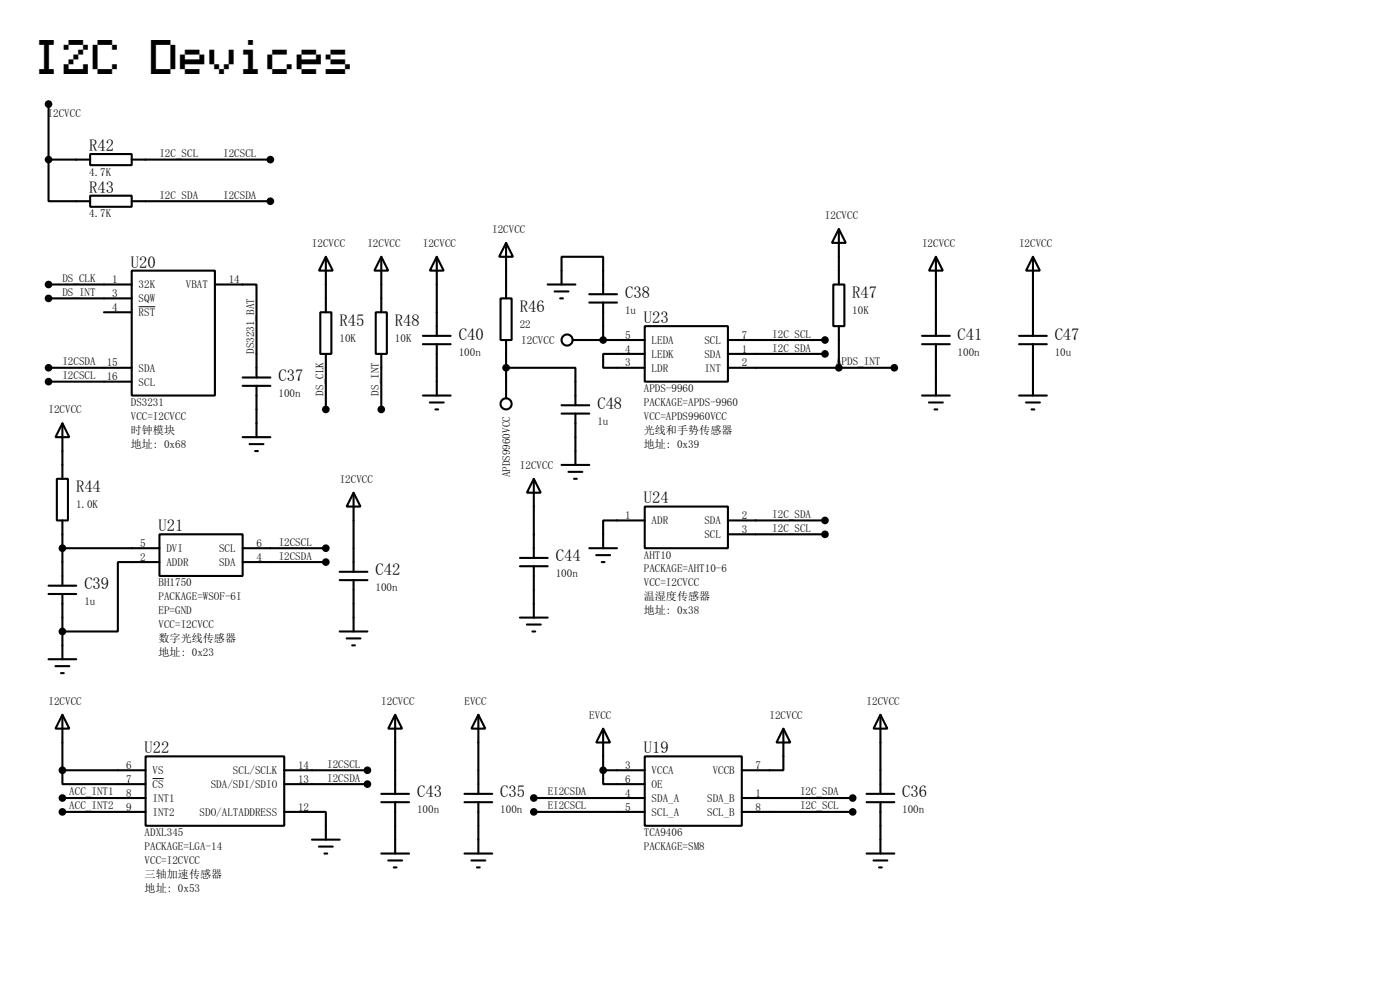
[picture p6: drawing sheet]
<svg xmlns="http://www.w3.org/2000/svg" width="256mm" height="180mm" viewBox="0 0 256 180" stroke-linecap="round" stroke-linejoin="round" font-family="sans-serif">
<g fill="none" stroke="#000" stroke-width=".38">
<path d="M8.9 19v10.2M8.9 29.2v7.6h7.6M8.9 29.2h7.6M16.5 28.2h7.6v2h-7.6zM16.5 35.8h7.6v2h-7.6zM24.1 29.2h25.4M24.1 36.8h25.4M8.9 52.1h15.2M8.9 54.6h15.2M19 57.1h5.1M24.1 49.5h15.3v22.9h-15.3zM39.4 52.1h7.6v17"/>
<path d="M58.7 57.1h2v7.7h-2zM59.7 47l1.3 2.5h-2.6zM59.7 47v10.1M68.8 57.1h2.1v7.7h-2.1zM69.8 47l1.3 2.5h-2.5zM69.8 47v10.1M80 47l1.3 2.5h-2.6zM80 47v14.5M91.7 54.6h2v7.6h-2zM92.7 44.4l1.3 2.6h-2.6zM92.7 44.4v10.2M100.3 52.1h5.1"/>
<path d="M101.6 53.3h2.5M102.6 54.6h.5M102.9 52.1v-5.1h7.6v6.8M107.9 53.8h5.1M107.9 55.4h5.1M110.5 55.4v6.8M118.1 59.7h15.2v10.1h-15.2zM152.7 52.1h2v7.6h-2zM153.7 41.9l1.2 2.5h-2.5zM153.7 41.9v10.2M153.7 59.7v7.6M171.4 47l1.3 2.5h-2.5z"/>
<path d="M171.4 47v14.5M189.2 47l1.3 2.5h-2.5zM189.2 47v14.5M8.9 67.3h15.2M8.9 69.8h15.2M11.4 77.5l1.3 2.5h-2.5zM11.4 77.5v10.1M44.4 70.6h5.1M44.4 69.1h5.1M47 70.6v9.4M59.7 64.8v10.1M69.8 64.8v10.1"/>
<path d="M77.5 63h5M77.5 61.5h5M77.5 72.4h5M78.7 73.7h2.6M79.8 74.9h.5M80 63v9.4M92.7 67.3h12.7v6.9M92.7 62.2v10.7M102.9 74.2h5M102.9 75.7h5M104.9 62.2h13.2M105.4 75.7v9.4"/>
<path d="M118.1 64.8h-7.6v2.5h7.6M133.3 67.3h30.5M133.3 62.2h17.8M133.3 64.8h17.8M168.9 63h5.1M168.9 61.5h5.1M168.9 72.4h5.1M170.2 73.7h2.5M171.2 74.9h.5M171.4 63v9.4M186.7 63h5.1M186.7 61.5h5.1"/>
<path d="M186.7 72.4h5.1M188 73.7h2.5M189 74.9h.5M189.2 63v9.4M10.4 87.6h2v7.6h-2zM11.4 95.2v12M29.2 97.8h15.2v7.6h-15.2zM44.4 80h5.1M45.7 81.3h2.6M46.7 82.5h.5M64.8 90.2l1.2 2.5h-2.5zM64.8 90.2v14.4"/>
<path d="M97.8 87.6l1.3 2.6h-2.6zM97.8 87.6v14.5M102.9 85.1h5M104.1 86.4h2.6M105.2 87.6h.5M118.1 92.7h15.2v7.6h-15.2zM118.1 95.2h-7.6v5.1M133.3 95.2h17.8M133.3 97.8h17.8M8.9 107.2h5.1M8.9 108.7h5.1M11.4 108.7v11.9"/>
<path d="M11.4 100.3h17.8M29.2 102.9h-7.6v12.7h-10.2M44.4 100.3h15.3M44.4 102.9h15.3M62.2 106.2h5.1M62.2 104.6h5.1M62.2 115.6h5.1M63.5 116.8h2.5M64.5 118.1h.5M64.8 106.2v9.4M95.2 103.6h5.1M95.2 102.1h5.1"/>
<path d="M95.2 113h5.1M96.5 114.3h2.6M97.5 115.6h.5M97.8 103.6v9.4M107.9 100.3h5.1M109.2 101.6h2.6M110.2 102.9h.5M8.9 120.6h5.1M10.2 121.9h2.5M11.2 123.2h.5M11.4 130.8l1.3 2.5h-2.5zM11.4 130.8v10.2"/>
<path d="M26.7 138.4h25.4v12.7h-25.4zM72.4 130.8l1.3 2.5h-2.6zM72.4 130.8v14.5M87.6 130.8l1.3 2.5h-2.5zM87.6 130.8v14.5M110.5 133.3l1.3 2.6h-2.6zM110.5 133.3v7.7M118.1 138.4h17.8v12.7h-17.8zM143.5 133.3l1.3 2.6h-2.6zM143.5 133.3v7.7h-7.6M161.3 130.8l1.3 2.5h-2.6zM161.3 130.8v14.5"/>
<path d="M11.4 141v2.5h15.3M11.4 141h15.3M11.4 146h15.3M11.4 148.6h15.3M52.1 148.6h7.6v5.1M52.1 141h15.2M52.1 143.5h15.2M57.1 153.7h5.1M58.4 154.9h2.6M59.4 156.2h.5M69.8 156.2h5.1M69.8 146.8h5.1"/>
<path d="M69.8 145.3h5.1M71.1 157.5h2.6M72.1 158.7h.5M72.4 146.8v9.4M85.1 156.2h5.1M85.1 146.8h5.1M85.1 145.3h5.1M86.4 157.5h2.5M87.4 158.7h.5M87.6 146.8v9.4M97.8 146h20.3M97.8 148.6h20.3"/>
<path d="M110.5 141v2.5h7.6M110.5 141h7.6M135.9 146h20.3M135.9 148.6h20.3M158.7 156.2h5.1M158.7 146.8h5.1M158.7 145.3h5.1M160 157.5h2.6M161 158.7h.5M161.3 146.8v9.4"/>
<circle cx="92.7" cy="73.9" r="1.02"/>
<circle cx="103.9" cy="62.2" r="1.02"/>
</g>
<path d="M25.4 56.1h3M27.9 142.5h2.1" fill="none" stroke="#000" stroke-width=".18"/>
<g fill="#000" stroke="#000" stroke-width=".38">
<circle cx="8.9" cy="19" r=".51"/>
<circle cx="8.9" cy="29.2" r=".51"/>
<circle cx="49.5" cy="36.8" r=".51"/>
<circle cx="49.5" cy="29.2" r=".51"/>
<circle cx="8.9" cy="52.1" r=".51"/>
<circle cx="8.9" cy="54.6" r=".51"/>
<circle cx="8.9" cy="69.8" r=".51"/>
<circle cx="8.9" cy="67.3" r=".51"/>
<circle cx="59.7" cy="74.9" r=".51"/>
<circle cx="69.8" cy="74.9" r=".51"/>
<circle cx="92.7" cy="67.3" r=".51"/>
<circle cx="110.5" cy="62.2" r=".51"/>
<circle cx="151.1" cy="62.2" r=".51"/>
<circle cx="151.1" cy="64.8" r=".51"/>
<circle cx="153.7" cy="67.3" r=".51"/>
<circle cx="163.8" cy="67.3" r=".51"/>
<circle cx="151.1" cy="95.2" r=".51"/>
<circle cx="151.1" cy="97.8" r=".51"/>
<circle cx="11.4" cy="115.6" r=".51"/>
<circle cx="11.4" cy="100.3" r=".51"/>
<circle cx="59.7" cy="100.3" r=".51"/>
<circle cx="59.7" cy="102.9" r=".51"/>
<circle cx="11.4" cy="141" r=".51"/>
<circle cx="11.4" cy="146" r=".51"/>
<circle cx="11.4" cy="148.6" r=".51"/>
<circle cx="67.3" cy="141" r=".51"/>
<circle cx="67.3" cy="143.5" r=".51"/>
<circle cx="97.8" cy="146" r=".51"/>
<circle cx="97.8" cy="148.6" r=".51"/>
<circle cx="110.5" cy="141" r=".51"/>
<circle cx="156.2" cy="148.6" r=".51"/>
<circle cx="156.2" cy="146" r=".51"/>
</g>
<g font-size="7.1">
<text x="6.3" y="13.5">I2C</text>
<text x="27.7" y="13.5">Devices</text>
</g>
<g font-size="3">
<text x="16.3" y="27.6">R42</text>
<text x="16.3" y="35.3">R43</text>
<text x="24" y="49">U20</text>
<text x="62.2" y="59.6">R45</text>
<text x="72.3" y="59.6">R48</text>
<text x="95.2" y="57.1">R46</text>
<text x="114.5" y="54.5">C38</text>
<text x="117.9" y="59.1">U23</text>
<text x="156.1" y="54.5">R47</text>
<text x="84" y="62.1">C40</text>
<text x="175.4" y="62.1">C41</text>
<text x="193.2" y="62.1">C47</text>
<text x="51" y="69.8">C37</text>
<text x="109.4" y="74.8">C48</text>
<text x="13.9" y="90.1">R44</text>
<text x="117.9" y="92.1">U24</text>
<text x="29" y="97.2">U21</text>
<text x="15.5" y="107.8">C39</text>
<text x="68.8" y="105.3">C42</text>
<text x="101.8" y="102.7">C44</text>
<text x="26.5" y="137.8">U22</text>
<text x="117.9" y="137.8">U19</text>
<text x="76.4" y="145.9">C43</text>
<text x="91.7" y="145.9">C35</text>
<text x="165.3" y="145.9">C36</text>
</g>
<g font-size="2">
<text x="8.7" y="21.3">I2CVCC</text>
<text x="29.2" y="28.8">I2C_SCL</text>
<text x="40.9" y="28.8">I2CSCL</text>
<text x="16.3" y="32.2">4.7K</text>
<text x="16.3" y="39.8">4.7K</text>
<text x="29.2" y="36.4">I2C_SDA</text>
<text x="40.9" y="36.4">I2CSDA</text>
<text x="151.1" y="40.1">I2CVCC</text>
<text x="57.1" y="45.2">I2CVCC</text>
<text x="67.3" y="45.2">I2CVCC</text>
<text x="77.5" y="45.2">I2CVCC</text>
<text x="90.2" y="42.6">I2CVCC</text>
<text x="168.9" y="45.2">I2CVCC</text>
<text x="186.7" y="45.2">I2CVCC</text>
<text x="11.4" y="51.6">DS_CLK</text>
<text x="20.6" y="51.8">1</text>
<text x="25.4" y="52.8">32K</text>
<text x="34" y="52.8">VBAT</text>
<text x="41.9" y="51.8">14</text>
<text x="11.4" y="54.2">DS_INT</text>
<text x="20.6" y="54.4">3</text>
<text x="20.6" y="56.9">4</text>
<text x="25.4" y="55.3">SQW</text>
<text x="25.4" y="57.9">RST</text>
<text x="95.2" y="60">22</text>
<text x="114.5" y="57.4">1u</text>
<text x="156.1" y="57.4">10K</text>
<text x="46.6" y="64.8" transform="rotate(-90 46.6 64.8)">DS3231_BAT</text>
<text x="62.2" y="62.5">10K</text>
<text x="72.3" y="62.5">10K</text>
<text x="84" y="65.1">100n</text>
<text x="95.5" y="62.9">I2CVCC</text>
<text x="114.6" y="62">5</text>
<text x="114.6" y="64.5">4</text>
<text x="119.4" y="62.9">LEDA</text>
<text x="119.4" y="65.5">LEDK</text>
<text x="129" y="62.9">SCL</text>
<text x="129" y="65.5">SDA</text>
<text x="135.9" y="62">7</text>
<text x="135.9" y="64.5">1</text>
<text x="141.5" y="61.8">I2C_SCL</text>
<text x="141.5" y="64.3">I2C_SDA</text>
<text x="175.4" y="65.1">100n</text>
<text x="193.2" y="65.1">10u</text>
<text x="11.4" y="66.9">I2CSDA</text>
<text x="11.4" y="69.4">I2CSCL</text>
<text x="19.6" y="69.6">16</text>
<text x="19.6" y="67.1">15</text>
<text x="25.4" y="70.6">SCL</text>
<text x="25.4" y="68">SDA</text>
<text x="114.6" y="67.1">3</text>
<text x="117.9" y="71.8">APDS-9960</text>
<text x="119.4" y="68">LDR</text>
<text x="129" y="68">INT</text>
<text x="135.9" y="67.1">2</text>
<text x="153.2" y="66.9">A</text>
<text x="154.2" y="66.9">PDS_INT</text>
<text x="8.9" y="75.6">I2CVCC</text>
<text x="24" y="74.3">DS3231</text>
<text x="24" y="76.9">VCC=I2CVCC</text>
<text x="51" y="72.7">100n</text>
<text x="59.3" y="72.4" transform="rotate(-90 59.3 72.4)">DS_CLK</text>
<text x="69.4" y="72.4" transform="rotate(-90 69.4 72.4)">DS_INT</text>
<text x="109.4" y="77.8">1u</text>
<text x="117.9" y="74.3">PACKAGE=APDS-9960</text>
<text x="117.9" y="76.9">VCC=APDS9960VCC</text>
<text x="24" y="79.4">时钟模块</text>
<text x="24" y="82">地址: 0x68</text>
<text x="117.9" y="79.4">光线和手势传感器</text>
<text x="117.9" y="82">地址: 0x39</text>
<text x="62.2" y="88.3">I2CVCC</text>
<text x="93.4" y="87.4" transform="rotate(-90 93.4 87.4)">APDS9960VCC</text>
<text x="95.2" y="85.8">I2CVCC</text>
<text x="13.9" y="93">1.0K</text>
<text x="114.6" y="95">1</text>
<text x="119.4" y="96">ADR</text>
<text x="129" y="96">SDA</text>
<text x="135.9" y="95">2</text>
<text x="141.5" y="94.8">I2C_SDA</text>
<text x="25.7" y="100.1">5</text>
<text x="30.5" y="101">DVI</text>
<text x="40.1" y="101">SCL</text>
<text x="47" y="100.1">6</text>
<text x="51.1" y="99.9">I2CSCL</text>
<text x="129" y="98.5">SCL</text>
<text x="135.9" y="97.5">3</text>
<text x="141.5" y="97.3">I2C_SCL</text>
<text x="25.7" y="102.6">2</text>
<text x="29" y="107.3">BH1750</text>
<text x="30.5" y="103.6">ADDR</text>
<text x="40.1" y="103.6">SDA</text>
<text x="47" y="102.6">4</text>
<text x="51.1" y="102.4">I2CSDA</text>
<text x="101.8" y="105.7">100n</text>
<text x="117.9" y="102.2">AHT10</text>
<text x="117.9" y="104.8">PACKAGE=AHT10-6</text>
<text x="117.9" y="107.3">VCC=I2CVCC</text>
<text x="15.5" y="110.7">1u</text>
<text x="29" y="109.9">PACKAGE=WSOF-6I</text>
<text x="29" y="112.4">EP=GND</text>
<text x="68.8" y="108.2">100n</text>
<text x="117.9" y="109.9">温湿度传感器</text>
<text x="117.9" y="112.4">地址: 0x38</text>
<text x="29" y="114.9">VCC=I2CVCC</text>
<text x="29" y="117.5">数字光线传感器</text>
<text x="29" y="120">地址: 0x23</text>
<text x="8.9" y="129">I2CVCC</text>
<text x="69.8" y="129">I2CVCC</text>
<text x="85.1" y="129">EVCC</text>
<text x="107.9" y="131.5">EVCC</text>
<text x="141" y="131.5">I2CVCC</text>
<text x="158.7" y="129">I2CVCC</text>
<text x="23.1" y="140.7">6</text>
<text x="23.1" y="143.3">7</text>
<text x="27.9" y="141.7">VS</text>
<text x="42.7" y="141.7">SCL/SCLK</text>
<text x="54.6" y="140.7">14</text>
<text x="54.6" y="143.3">13</text>
<text x="59.9" y="140.5">I2CSCL</text>
<text x="59.9" y="143">I2CSDA</text>
<text x="114.6" y="140.7">3</text>
<text x="114.6" y="143.3">6</text>
<text x="119.4" y="141.7">VCCA</text>
<text x="130.6" y="141.7">VCCB</text>
<text x="138.4" y="140.7">7</text>
<text x="12.7" y="145.6">ACC_INT1</text>
<text x="12.7" y="148.1">ACC_INT2</text>
<text x="23.1" y="145.8">8</text>
<text x="23.1" y="148.3">9</text>
<text x="27.9" y="144.2">CS</text>
<text x="27.9" y="146.8">INT1</text>
<text x="27.9" y="149.3">INT2</text>
<text x="36.6" y="149.3">SDO/ALTADDRESS</text>
<text x="38.6" y="144.2">SDA/SDI/SDIO</text>
<text x="54.6" y="148.3">12</text>
<text x="76.4" y="148.8">100n</text>
<text x="91.7" y="148.8">100n</text>
<text x="100.3" y="145.6">EI2CSDA</text>
<text x="100.3" y="148.1">EI2CSCL</text>
<text x="114.6" y="145.8">4</text>
<text x="114.6" y="148.3">5</text>
<text x="119.4" y="146.8">SDA_A</text>
<text x="119.4" y="149.3">SCL_A</text>
<text x="119.4" y="144.2">OE</text>
<text x="129.5" y="146.8">SDA_B</text>
<text x="129.5" y="149.3">SCL_B</text>
<text x="138.4" y="145.8">1</text>
<text x="138.4" y="148.3">8</text>
<text x="146.6" y="145.6">I2C_SDA</text>
<text x="146.6" y="148.1">I2C_SCL</text>
<text x="165.3" y="148.8">100n</text>
<text x="26.5" y="153">ADXL345</text>
<text x="26.5" y="155.6">PACKAGE=LGA-14</text>
<text x="117.9" y="153">TCA9406</text>
<text x="117.9" y="155.6">PACKAGE=SM8</text>
<text x="26.5" y="158.1">VCC=I2CVCC</text>
<text x="26.5" y="160.7">三轴加速传感器</text>
<text x="26.5" y="163.2">地址: 0x53</text>
</g>
</svg>
